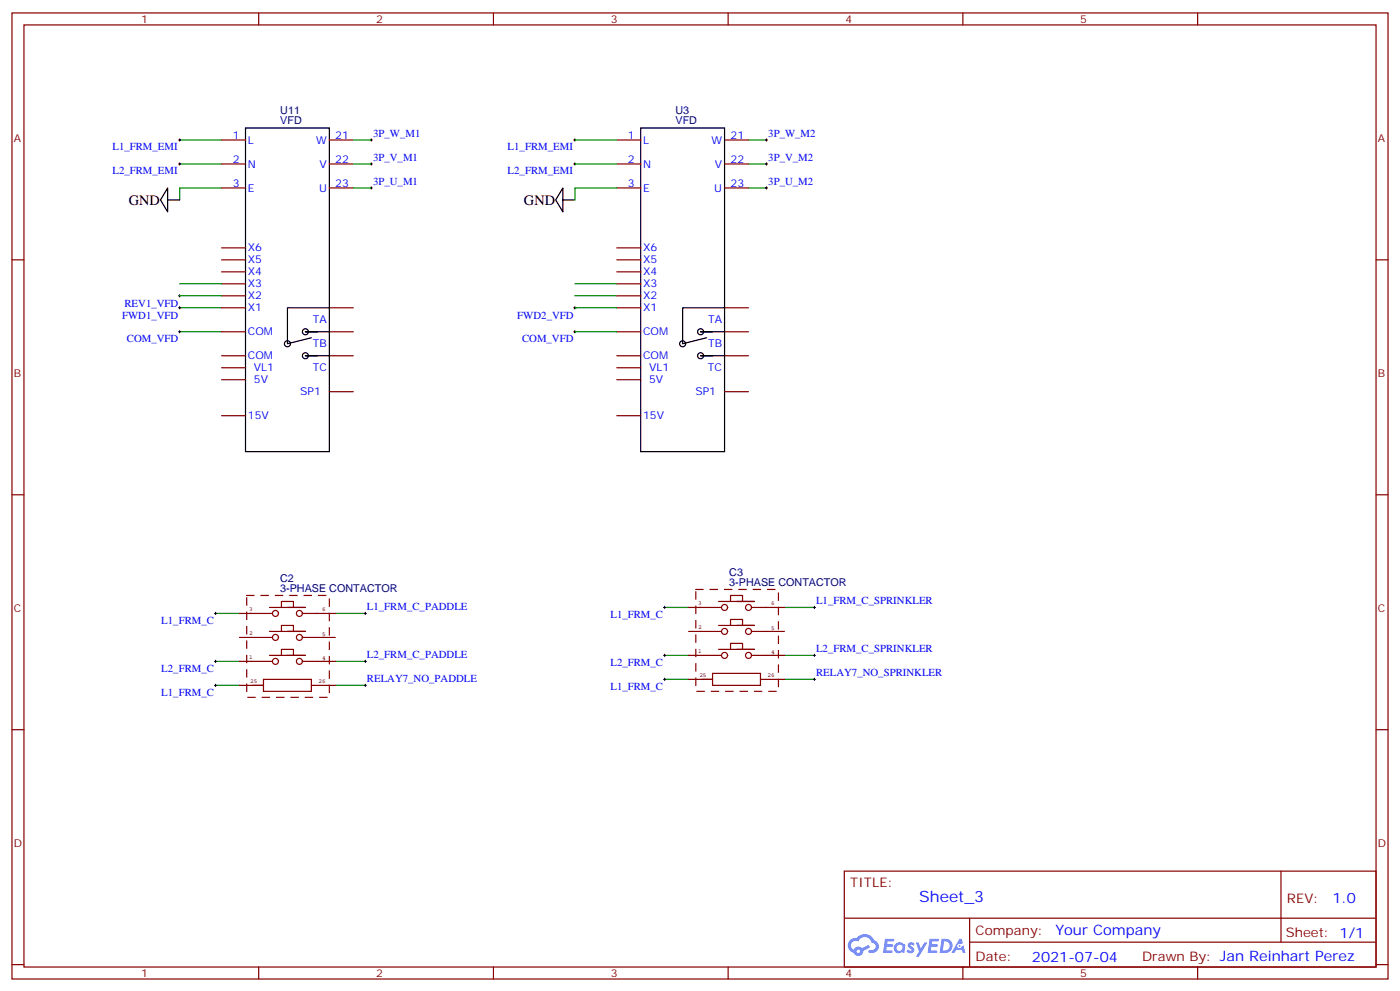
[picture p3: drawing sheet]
<svg xmlns="http://www.w3.org/2000/svg" width="412mm" height="292mm" viewBox="0 0 412 292" stroke-linecap="round" stroke-linejoin="round" font-family="sans-serif">
<g fill="none" stroke="#870000" stroke-width=".35">
<path d="M3.5 3.8h405.4v284.3h-405.4zM7.1 7.3h398.2v277.3h-398.2zM76.2 3.8v3.5M145.3 3.8v3.5M214.5 3.8v3.5M283.6 3.8v3.5M352.8 3.8v3.5M3.5 76.5h3.6M405.3 76.5h3.6M3.5 145.6h3.6M405.3 145.6h3.6M3.5 214.8h3.6"/>
<path d="M405.3 214.8h3.6M248.7 256.4h156.6v28.2h-156.6zM377.3 256.4v20.9M248.7 270.2h156.5M285.6 277.3h119.6M285.6 270.2v14.2M3.5 283.9h3.6M76.2 284.6v3.5M145.3 284.6v3.5M214.5 284.6v3.5M283.6 284.6v3.5M352.8 284.6v3.5"/>
<path d="M405.3 283.9h3.6"/>
</g>
<g fill="#5487ff">
<path d="M267.7 277.6a1.22 1.22 0 0 1 1.7 .2l-.4 .6a.47 .47 0 0 0-.3-.4 .47 .47 0 0 0-.5 .2l.1 .2a1.14 1.14 0 0 1 .8 1.8 1.14 1.14 0 0 1-1.9 0l-.2-.2 .5-.6 .7 .5a.29 .29 0 0 0 .3-.3 .29 .29 0 0 0-.2-.3 1.04 1.04 0 0 1-.6-1.7z"/>
<path d="M260.7 276.3h2.4l.3 .2-.2 .5-1.8 .1-.1 .8h1.5l.3 .4-.3 .4h-1.6l-.2 1.1h1.7l.2 .3-.2 .3-2.6 .1z"/>
<path d="M273.8 276.3h2.4l.3 .2-.1 .5-1.8 .1-.2 .8h1.6l.3 .4-.4 .4h-1.6l-.1 1.1h1.7l.2 .3-.2 .3-2.6 .1z"/>
<path d="M282.6 276.3h.7l.3 1.3-.6 .3a.69 .69 0 0 0-1 .3 .69 .69 0 0 0 .4 .9 .69 .69 0 0 0 .9-.6l.5-.2 .6 2.2h-.8l-.2-.9h-1.8l-.5 .9h-.8z"/>
<path d="M269.8 277.4h.8l.6 1.8 1.1-1.8h.9l-2.6 4.2h-.8l.9-1.5z"/>
<path d="M277.4 276.3l-.6 4.2h1.3a2.11 2.11 0 0 0 2.5-2.1 2.11 2.11 0 0 0-2.5-2.1zM278.1 277.1a1.39 1.39 0 0 1 1.7 1.4 1.39 1.39 0 0 1-1.8 1.3h-.3z"/>
<path d="M263.7 277.9a1.54 1.54 0 0 0-.1 2.2 1.54 1.54 0 0 0 2.2 .1l.6 .3 .3-2.3-.2-.3h-.4a1.49 1.49 0 0 0-2.4 0zM264 278.9a.94 .94 0 0 1 1.8 0 .94 .94 0 0 1-1.8 0z"/>
<path d="M250.4 276.7a2.18 2.18 0 0 0 1.1 3.7 1.44 1.44 0 0 0 1.6 .9 1.44 1.44 0 0 0 1.2-1.4l2-1.1-.5-.7-1.9 1a1.47 1.47 0 0 0-2.4 .4 1.39 1.39 0 0 1-.7-1.9 1.39 1.39 0 0 1 2-.5 2.12 2.12 0 0 1 2.2-1.3 2.12 2.12 0 0 1 1.9 1.7 1.14 1.14 0 0 1 1.1 1.4 1.14 1.14 0 0 1-1.7 .7 .43 .43 0 0 0-.5 .4 .43 .43 0 0 0 .4 .5 1.98 1.98 0 0 0 2.5-1.2 1.98 1.98 0 0 0-1.2-2.6 3.1 3.1 0 0 0-5.3-.6l-.9 .1zM252.3 280a.55 .55 0 0 1 1.1 0 .55 .55 0 0 1-1.1 0z"/>
<circle cx="282.6" cy="278.4" r=".26"/>
</g>
<g fill="none" stroke="#008700" stroke-width=".35">
<path d="M52.9 41.2h12.4M52.9 48.3h12.4M65.3 55.3h-12.4v3.5M104.1 41.2h5.3M104.1 48.3h5.3M104.1 55.3h5.3M169.3 41.2h12.4M169.3 48.3h12.4M181.7 55.3h-12.4v3.5M220.5 41.2h5.3M220.5 48.3h5.3M220.5 55.3h5.3"/>
<path d="M52.9 97.6h12.4M52.9 90.6h12.4M52.9 87.1h12.4M52.9 83.5h12.4M169.3 97.6h12.4M169.3 90.6h12.4M169.3 87.1h12.4M169.3 83.5h12.4M195.8 178.8h7M231.1 178.8h8.8M63.5 194.7h7.1M63.5 180.6h7.1"/>
<path d="M98.8 194.7h8.8M98.8 180.6h8.8M195.8 200h7M195.8 192.9h7M231.1 200h8.8M231.1 192.9h8.8M63.5 201.7h7.1M98.8 201.7h8.8"/>
</g>
<g fill="none" stroke="#000" stroke-width=".35">
<path d="M72.3 37.7h24.7v95.2h-24.7zM188.7 37.7h24.7v95.2h-24.7zM49.4 55.3v7.1l-2.1-3.6zM49.4 58.8h3.5M165.8 55.3v7.1l-2.1-3.6zM165.8 58.8h3.5M93.5 97.6h-3.5h7M97 90.6h-12.3v10.6l7-1.8M209.9 97.6h-3.5h7M213.4 90.6h-12.3v10.6l7-1.8M93.5 104.7h-3.5h7M209.9 104.7h-3.5h7"/>
<circle cx="90" cy="97.6" r=".88"/>
<circle cx="206.4" cy="97.6" r=".88"/>
<circle cx="84.7" cy="101.2" r=".88"/>
<circle cx="90" cy="104.7" r=".88"/>
<circle cx="201.1" cy="101.2" r=".88"/>
<circle cx="206.4" cy="104.7" r=".88"/>
</g>
<g fill="none" stroke="#870000" stroke-width=".35">
<path d="M65.3 41.2h7M65.3 48.3h7M65.3 55.3h7M97 41.2h7.1M97 48.3h7.1M97 55.3h7.1M181.7 41.2h7M181.7 48.3h7M181.7 55.3h7M213.4 41.2h7.1M213.4 48.3h7.1M213.4 55.3h7.1"/>
<path d="M65.3 76.5h7M65.3 73h7M181.7 76.5h7M181.7 73h7M65.3 97.6h7M65.3 90.6h7M65.3 87.1h7M65.3 83.5h7M65.3 80h7M97 97.6h7.1M97 90.6h7.1M181.7 97.6h7"/>
<path d="M181.7 90.6h7M181.7 87.1h7M181.7 83.5h7M181.7 80h7M213.4 97.6h7.1M213.4 90.6h7.1M65.3 111.8h7M65.3 108.2h7M65.3 104.7h7M97 104.7h7.1M97 115.3h7.1M181.7 111.8h7"/>
<path d="M181.7 108.2h7M181.7 104.7h7M213.4 104.7h7.1M213.4 115.3h7.1M65.3 122.3h7M181.7 122.3h7M79.4 178.8h10.6h-3.6M82.9 178.8v-1.8h3.5v1.8h-1.7M202.8 178.8h9.6M211.7 177h10.5h-3.5M215.2 177v-1.7h3.5v1.7h-1.7M221.5 178.8h9.6"/>
<path d="M70.6 194.7h9.5M70.6 187.6h9.5M70.6 180.6h9.5M77.6 200h14.1v3.5h-14.1zM79.4 185.8h10.6h-3.6M79.4 192.9h10.6h-3.6M82.9 185.8v-1.7h3.5v1.7h-1.7M82.9 192.9v-1.8h3.5v1.8h-1.7M89.3 194.7h9.5M89.3 187.6h9.5M89.3 180.6h9.5M202.8 192.9h9.6"/>
<path d="M202.8 185.8h9.6M202.8 200h7.1M209.9 198.2h14.1v3.5h-14.1zM211.7 184.1h10.5h-3.5M211.7 191.1h10.5h-3.5M215.2 184.1v-1.8h3.5v1.8h-1.7M215.2 191.1v-1.7h3.5v1.7h-1.7M221.5 192.9h9.6M221.5 185.8h9.6M224 200h7.1M70.6 201.7h7M91.7 201.7h7.1"/>
<circle cx="213.4" cy="178.8" r=".88"/>
<circle cx="220.5" cy="178.8" r=".88"/>
<circle cx="81.1" cy="187.6" r=".88"/>
<circle cx="81.1" cy="194.7" r=".88"/>
<circle cx="81.1" cy="180.6" r=".88"/>
<circle cx="88.2" cy="187.6" r=".88"/>
<circle cx="88.2" cy="194.7" r=".88"/>
<circle cx="88.2" cy="180.6" r=".88"/>
<circle cx="213.4" cy="185.8" r=".88"/>
<circle cx="213.4" cy="192.9" r=".88"/>
<circle cx="220.5" cy="192.9" r=".88"/>
<circle cx="220.5" cy="185.8" r=".88"/>
</g>
<g fill="none" stroke="#000" stroke-width=".29">
<path d="M52.6 41.2h.7M52.6 48.3h.7M52.9 40.9v.7M52.9 47.9v.7M109 41.2h.7M109 48.3h.7M109 55.3h.7M109.4 40.9v.7M109.4 47.9v.7M109.4 55v.7M169 41.2h.7M169 48.3h.7"/>
<path d="M169.3 40.9v.7M169.3 47.9v.7M225.4 41.2h.7M225.4 48.3h.7M225.4 55.3h.7M225.8 40.9v.7M225.8 47.9v.7M225.8 55v.7M52.6 97.6h.7M52.6 90.6h.7M52.6 87.1h.7M52.9 86.7v.7"/>
<path d="M52.9 90.2v.7M52.9 97.3v.7M169 97.6h.7M169 90.6h.7M169.3 90.2v.7M169.3 97.3v.7M195.4 178.8h.7M195.8 178.4v.7M239.5 178.8h.7M239.9 178.4v.7M63.1 180.6h.8M63.1 194.7h.8"/>
<path d="M63.5 180.2v.7M63.5 194.3v.7M107.2 180.6h.7M107.2 194.7h.7M107.6 180.2v.7M107.6 194.3v.7M195.4 192.9h.7M195.4 200h.7M195.8 192.5v.8M195.8 199.6v.7M239.5 192.9h.7M239.5 200h.7"/>
<path d="M239.9 192.5v.8M239.9 199.6v.7M63.1 201.7h.8M63.5 201.4v.7M107.2 201.7h.7M107.6 201.4v.7"/>
</g>
<path d="M72.7 175.3h24.3v29.9h-24.3zM205 173.5h24.3v30h-24.3z" fill="none" stroke="#870000" stroke-width=".35" stroke-dasharray="2.1 2.1"/>
<text font-size="4.6" fill="#00f" x="270.8" y="265.4">Sheet_3</text>
<g font-size="4.2">
<text x="37.9" y="60.3">GND</text>
<text x="154.3" y="60.3">GND</text>
</g>
<g font-size="4.2" fill="#00f">
<text x="392.5" y="265.7">1.0</text>
<text x="310.9" y="275.2">Your Company</text>
<text x="304" y="283">2021-07-04</text>
</g>
<g font-size="3.9" fill="#800">
<text x="250.5" y="261">TITLE:</text>
<text x="379.1" y="265.7">REV:</text>
<text x="287.4" y="275.2">Company:</text>
<text x="378.7" y="275.8">Sheet: 1/1</text>
<text x="287.4" y="282.9">Date:</text>
<text x="336.4" y="282.9">Drawn By: Jan Reinhart Perez</text>
</g>
<g font-size="3.2" fill="#800">
<text x="41.6" y="6.8">1</text>
<text x="110.8" y="6.8">2</text>
<text x="179.9" y="6.8">3</text>
<text x="249.1" y="6.8">4</text>
<text x="318.2" y="6.8">5</text>
<text x="4.1" y="41.9">A</text>
<text x="405.9" y="41.9">A</text>
<text x="4.1" y="111.1">B</text>
<text x="405.9" y="111.1">B</text>
<text x="4.1" y="180.2">C</text>
<text x="405.9" y="180.2">C</text>
<text x="4.1" y="249.3">D</text>
<text x="405.9" y="249.3">D</text>
<text x="41.6" y="287.6">1</text>
<text x="110.8" y="287.6">2</text>
<text x="179.9" y="287.6">3</text>
<text x="249.1" y="287.6">4</text>
<text x="318.2" y="287.6">5</text>
</g>
<g font-size="3.2" fill="#000080">
<text x="82.6" y="33.4">U11</text>
<text x="199" y="33.4">U3</text>
<text x="82.6" y="36.6">VFD</text>
<text x="199" y="36.6">VFD</text>
<text x="82.5" y="171.3">C2</text>
<text x="214.8" y="172.4">3-PHASE CONTACTOR</text>
<text x="214.8" y="169.5">C3</text>
<text x="82.5" y="174.2">3-PHASE CONTACTOR</text>
</g>
<g font-size="3.2" fill="#00f">
<text x="68.5" y="40.9">1</text>
<text x="98.8" y="40.9">21</text>
<text x="109.9" y="40.2">3P_W_M1</text>
<text x="185" y="40.9">1</text>
<text x="215.2" y="40.9">21</text>
<text x="226.3" y="40.2">3P_W_M2</text>
<text x="33.1" y="44.1">L1_FRM_EMI</text>
<text x="68.5" y="47.9">2</text>
<text x="73" y="42.3">L</text>
<text x="93.2" y="42.3">W</text>
<text x="98.8" y="47.9">22</text>
<text x="109.9" y="47.3">3P_V_M1</text>
<text x="149.5" y="44.1">L1_FRM_EMI</text>
<text x="185" y="47.9">2</text>
<text x="189.4" y="42.3">L</text>
<text x="209.6" y="42.3">W</text>
<text x="215.2" y="47.9">22</text>
<text x="226.3" y="47.3">3P_V_M2</text>
<text x="33.1" y="51.2">L2_FRM_EMI</text>
<text x="73" y="49.3">N</text>
<text x="94.1" y="49.3">V</text>
<text x="149.5" y="51.2">L2_FRM_EMI</text>
<text x="189.4" y="49.3">N</text>
<text x="210.6" y="49.3">V</text>
<text x="68.5" y="55">3</text>
<text x="73" y="56.4">E</text>
<text x="94" y="56.4">U</text>
<text x="98.8" y="55">23</text>
<text x="109.9" y="54.4">3P_U_M1</text>
<text x="185" y="55">3</text>
<text x="189.4" y="56.4">E</text>
<text x="210.4" y="56.4">U</text>
<text x="215.2" y="55">23</text>
<text x="226.3" y="54.4">3P_U_M2</text>
<text x="73" y="77.5">X5</text>
<text x="73" y="74">X6</text>
<text x="189.4" y="77.5">X5</text>
<text x="189.4" y="74">X6</text>
<text x="73" y="81.1">X4</text>
<text x="189.4" y="81.1">X4</text>
<text x="73" y="88.1">X2</text>
<text x="73" y="84.6">X3</text>
<text x="189.4" y="88.1">X2</text>
<text x="189.4" y="84.6">X3</text>
<text x="36" y="93.8">FWD1_VFD</text>
<text x="36.7" y="90.2">REV1_VFD</text>
<text x="73" y="91.7">X1</text>
<text x="92.2" y="95.2">TA</text>
<text x="152.4" y="93.8">FWD2_VFD</text>
<text x="189.4" y="91.7">X1</text>
<text x="208.6" y="95.2">TA</text>
<text x="37.4" y="100.8">COM_VFD</text>
<text x="73" y="98.7">COM</text>
<text x="153.8" y="100.8">COM_VFD</text>
<text x="189.4" y="98.7">COM</text>
<text x="73" y="105.8">COM</text>
<text x="92.2" y="102.2">TB</text>
<text x="189.4" y="105.8">COM</text>
<text x="208.6" y="102.2">TB</text>
<text x="74.8" y="112.8">5V</text>
<text x="74.8" y="109.3">VL1</text>
<text x="92.1" y="109.3">TC</text>
<text x="191.2" y="112.8">5V</text>
<text x="191.2" y="109.3">VL1</text>
<text x="208.6" y="109.3">TC</text>
<text x="88.4" y="116.3">SP1</text>
<text x="204.9" y="116.3">SP1</text>
<text x="73" y="123.4">15V</text>
<text x="189.4" y="123.4">15V</text>
<text x="108.1" y="179.6">L1_FRM_C_PADDLE</text>
<text x="240.4" y="177.8">L1_FRM_C_SPRINKLER</text>
<text x="47.5" y="183.8">L1_FRM_C</text>
<text x="179.8" y="182">L1_FRM_C</text>
<text x="240.4" y="191.9">L2_FRM_C_SPRINKLER</text>
<text x="47.5" y="197.9">L2_FRM_C</text>
<text x="108.1" y="193.7">L2_FRM_C_PADDLE</text>
<text x="179.8" y="196.1">L2_FRM_C</text>
<text x="108.1" y="200.7">RELAY7_NO_PADDLE</text>
<text x="179.8" y="203.2">L1_FRM_C</text>
<text x="240.4" y="199">RELAY7_NO_SPRINKLER</text>
<text x="47.5" y="204.9">L1_FRM_C</text>
</g>
<g font-size="1.8">
<text x="73.4" y="179.8">3</text>
<text x="94.9" y="179.8">6</text>
<text x="205.7" y="178.1">3</text>
<text x="227.2" y="178.1">6</text>
<text x="205.7" y="185.1">2</text>
<text x="227.2" y="185.5">5</text>
<text x="73.4" y="186.9">2</text>
<text x="94.9" y="187.3">5</text>
<text x="73.4" y="194">1</text>
<text x="94.9" y="194.3">4</text>
<text x="205.7" y="192.2">1</text>
<text x="227.2" y="192.5">4</text>
<text x="73.7" y="201">25</text>
<text x="93.8" y="201">26</text>
<text x="206" y="199.2">25</text>
<text x="226.1" y="199.2">26</text>
</g>
</svg>
